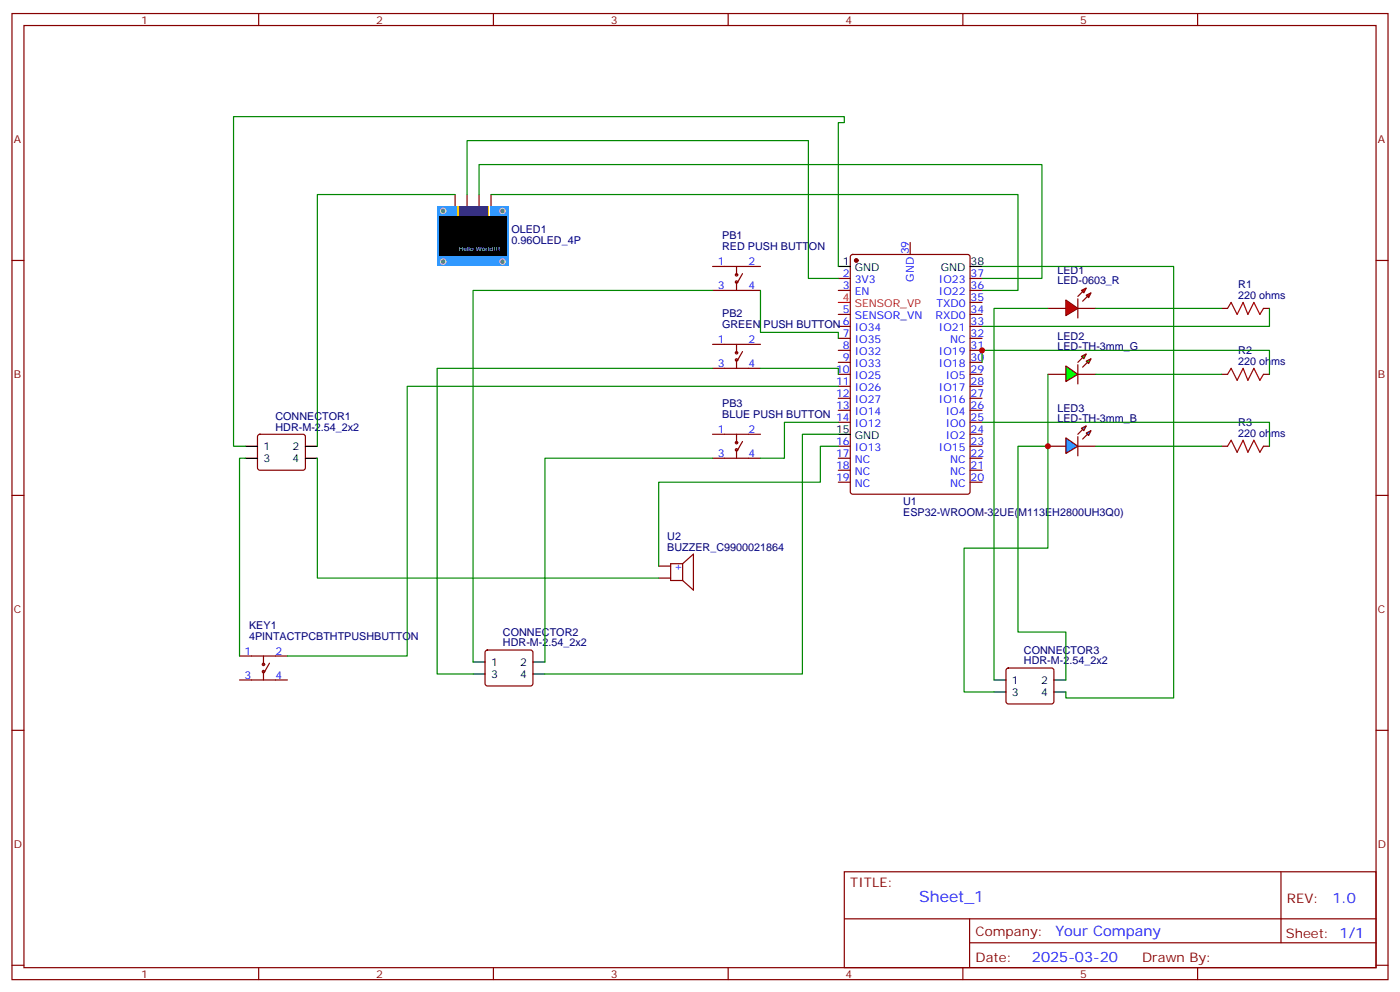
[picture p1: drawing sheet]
<svg xmlns="http://www.w3.org/2000/svg" width="412mm" height="292mm" viewBox="0 0 412 292" stroke-linecap="round" stroke-linejoin="round" font-family="sans-serif">
<g fill="none" stroke="#870000" stroke-width=".35">
<path d="M3.5 4h405.4v284.3h-405.4zM7.1 7.5h398.2v277.3h-398.2zM76.2 4v3.5M145.3 4v3.5M214.5 4v3.5M283.6 4v3.5M352.8 4v3.5M3.5 76.7h3.6M250.7 75.1l.5-.2h33.8l.7 .4 .1 69.4-.5 .7-34.1 .1-.7-.5v-69.4zM268.1 71.4v3.5M405.3 76.7h3.6M246.9 82h3.6"/>
<path d="M246.9 85.5h3.6M246.9 92.5h3.6M246.9 96.1h3.6M246.9 99.6h3.6M285.8 82h3.5M285.8 85.5h3.5M285.8 92.5h3.5M285.8 96.1h3.5M285.8 99.6h3.5M285.8 89h3.5M246.9 103.1h3.6M246.9 106.6h3.6"/>
<path d="M246.9 110.2h3.6M246.9 113.7h3.6M246.9 117.2h3.6M285.8 103.1h3.5M285.8 106.6h3.5M285.8 110.2h3.5M285.8 113.7h3.5M285.8 117.2h3.5M246.9 120.8h3.6M246.9 124.3h3.6M246.9 131.3h3.6M246.9 134.9h3.6"/>
<path d="M246.9 138.4h3.6M285.8 120.8h3.5M285.8 124.3h3.5M285.8 131.3h3.5M285.8 134.9h3.5M285.8 138.4h3.5M285.8 127.8h3.5M3.5 145.8h3.6M246.9 141.9h3.6M285.8 141.9h3.5M405.3 145.8h3.6M194 170.1h3.6"/>
<path d="M194 166.6h3.6M201.1 165.9h-3.5v5h3.5M201.1 165.9v5M201.1 165.9l3.2-2.8v10.6l-3.2-2.8M3.5 214.9h3.6M405.3 214.9h3.6M248.7 256.6h156.6v28.2h-156.6zM377.3 256.6v20.9M248.7 270.4h156.5M285.6 277.5h119.6M285.6 270.4v14.1M3.5 284.1h3.6"/>
<path d="M76.2 284.8v3.5M145.3 284.8v3.5M214.5 284.8v3.5M283.6 284.8v3.5M352.8 284.8v3.5M405.3 284.1h3.6"/>
</g>
<circle cx="252.2" cy="76.7" r=".53" fill="#870000" stroke="#870000" stroke-width=".35"/>
<path d="M246.9 78.4h3.6M285.8 78.4h3.5M246.9 127.8h3.6" fill="none" stroke="#000" stroke-width=".35"/>
<path d="M246.9 89h3.6" fill="none" stroke="#f00" stroke-width=".35"/>
<g fill="#f00" stroke="#870000" stroke-width=".35">
<path d="M314 88.3l3.5 2.5-3.5 2.1z"/>
<path d="M317.5 87.9v5.7z"/>
</g>
<g fill="#870000" stroke="#870000" stroke-width=".35">
<path d="M317.5 87.2l1.4-1.4z"/>
<path d="M318.9 88.7l1.4-1.5z"/>
</g>
<g fill="#f00" stroke="#870000" stroke-width=".35">
<path d="M318.6 85.5l1.4-.7-.7 1.4z"/>
<path d="M320 86.9l1.4-.7-.7 1.4z"/>
</g>
<path d="M308.7 90.8h5.3M317.5 90.8h5.3" fill="none" stroke="#870000" stroke-width=".35"/>
<path d="M314 107.7l3.5 2.5-3.5 2.1z" fill="#0f0" stroke="#870000" stroke-width=".35"/>
<path d="M317.5 107.4v5.6z" fill="#f00" stroke="#870000" stroke-width=".35"/>
<g fill="#870000" stroke="#870000" stroke-width=".35">
<path d="M317.5 106.6l1.4-1.4z"/>
<path d="M320.3 106.6l-1.4 1.5z"/>
</g>
<g fill="#0f0" stroke="#870000" stroke-width=".35">
<path d="M318.6 104.9l1.4-.7-.7 1.4z"/>
<path d="M320 106.3l1.4-.7-.7 1.4z"/>
</g>
<path d="M308.7 110.2h5.3M317.5 110.2h5.3M308.7 131.3h5.3M317.5 131.3h5.3" fill="none" stroke="#870000" stroke-width=".35"/>
<g fill="#09f" stroke="#870000" stroke-width=".35">
<path d="M320 127.5l1.4-.7-.7 1.4z"/>
<path d="M318.6 126l1.4-.7-.7 1.5z"/>
</g>
<g fill="#870000" stroke="#870000" stroke-width=".35">
<path d="M318.9 129.2l1.4-1.4z"/>
<path d="M317.5 127.8l1.4-1.4z"/>
</g>
<path d="M317.5 128.5v5.7z" fill="#f00" stroke="#870000" stroke-width=".35"/>
<path d="M314 128.9l3.5 2.4-3.5 2.2z" fill="#09f" stroke="#870000" stroke-width=".35"/>
<path d="M134.1 57.3v3.5M137.6 57.3v3.5M141.1 57.3v3.5M144.6 57.3v3.5" fill="none" stroke="#870000" stroke-width=".35"/>
<path d="M128.8 60.8h21.1v17.6h-21.1z" fill="#39f"/>
<g fill="#666" stroke="#ccc" stroke-width=".35">
<circle cx="148" cy="62.1" r=".81"/>
<circle cx="130.5" cy="62.1" r=".81"/>
<circle cx="148" cy="77" r=".81"/>
<circle cx="130.5" cy="77" r=".81"/>
</g>
<path d="M134.6 60.8h9.5v2.8h-9.5z" fill="#fff"/>
<g fill="#fc0">
<path d="M143.6 60.8h.4v2.8h-.4z"/>
<path d="M134.7 60.8h.4v2.8h-.4z"/>
</g>
<path d="M135.2 60.8h8.3v2.8h-8.3z" fill="#333"/>
<path d="M129.5 63.6h19.7v11.6h-19.7z" fill="#000"/>
<g fill="none" stroke="#870000" stroke-width=".35">
<path d="M209.9 78.4h14.1M217 78.4v2.5M209.9 85.5h14.1M217 83v2.5M218.7 80.5l-1.4 2.5M359.8 90.8h1.8M372.2 90.8h1.7M209.9 108.4h14.1M209.9 101.4h14.1M217 101.4v2.4M217 105.9v2.5M218.7 103.5l-1.4 2.4"/>
<path d="M359.8 110.2h1.8M372.2 110.2h1.7M76.1 128l.5-.2h12.7l.5 .2 .2 .5-.1 9.5-.6 .4-13-.1-.5-.6v-9.2zM209.9 134.9h14.1M209.9 127.8h14.1M217 127.8v2.5M217 132.4v2.5M218.7 129.9l-1.4 2.5M359.8 131.3h1.8M372.2 131.3h1.7M70.6 193.1h14.1M77.6 193.1v2.4"/>
<path d="M77.6 197.7v2.4M79.4 195.2l-1.4 2.5M143.1 191.5l.5-.2h12.7l.5 .2 .2 .5-.1 9.5-.6 .4-13-.1-.4-.6v-9.2zM296.6 196.8l.4-.2h12.7l.5 .2 .2 .5v9.5l-.7 .4-12.9-.1-.5-.6v-9.2zM70.6 200.1h14.1"/>
<circle cx="217" cy="80.9" r=".35"/>
<circle cx="217" cy="83" r=".35"/>
<circle cx="217" cy="103.8" r=".35"/>
<circle cx="217" cy="105.9" r=".35"/>
<circle cx="217" cy="130.3" r=".35"/>
<circle cx="217" cy="132.4" r=".35"/>
<circle cx="77.6" cy="197.7" r=".35"/>
<circle cx="77.6" cy="195.5" r=".35"/>
</g>
<path d="M72.3 131.3h3.5M72.3 134.9h3.5M90 131.3h3.5M90 134.9h3.5M139.3 194.8h3.6M139.3 198.4h3.6M157 194.8h3.5M157 198.4h3.5M292.8 200.1h3.5M292.8 203.7h3.5M310.4 200.1h3.6M310.4 203.7h3.6" fill="none" stroke="#000" stroke-width=".35"/>
<g fill="none" stroke="#008700" stroke-width=".35">
<path d="M134.1 57.3h-40.6v74M137.6 57.3v-15.9h100.5v40.6h8.8M141.1 57.3v-8.9h165.8v33.6h-17.6M144.6 57.3h155.3v28.2h-10.6M246.9 78.4v-42.3h1.8v-1.8h-179.9v97h3.5M289.3 78.4h56.4v127h-31.7v-1.7M209.9 85.5h-70.6v109.3M224 85.5v12.3h22.9v1.8M308.7 90.8h-15.9v109.3M322.8 90.8h37M373.9 90.8v5.3h-84.6M209.9 108.4h-81.1v90h10.5"/>
<path d="M224 108.4h22.9v1.8M246.9 113.7h-127v79.4h-35.2M289.3 106.6v-3.5h84.6v7.1M308.7 110.2v51.1h-24.7v42.4h8.8M322.8 110.2h37M72.3 134.9h-1.7v58.2M93.5 134.9v35.2h100.5M209.9 134.9h-49.4v59.9M246.9 127.8h-10.5v70.6h-75.9M246.9 124.3h-15.8v10.6h-7.1M246.9 131.3h-5.2v10.6h-47.7v24.7M289.3 124.3h84.6v7"/>
<path d="M308.7 131.3h-8.8v54.7h14.1v14.1M322.8 131.3h37"/>
</g>
<path d="M361.6 90.8l1.1-1.8 1.7 3.5 1.8-3.5 1.4 3.5 1.8-3.5 1.7 3.5 1.1-1.7M361.6 110.2l1.1-1.8 1.7 3.5 1.8-3.5 1.4 3.5 1.8-3.5 1.7 3.5 1.1-1.7M361.6 131.3l1.1-1.7 1.7 3.5 1.8-3.5 1.4 3.5 1.8-3.5 1.7 3.5 1.1-1.8" fill="none" stroke="#a10000" stroke-width=".35"/>
<g fill="#c00">
<circle cx="308.7" cy="131.3" r=".88"/>
<circle cx="289.3" cy="103.1" r=".88"/>
</g>
<text font-size="4.6" fill="#00f" x="270.8" y="265.6">Sheet_1</text>
<g font-size="4.2" fill="#00f">
<text x="392.5" y="265.8">1.0</text>
<text x="310.9" y="275.4">Your Company</text>
<text x="304" y="283.2">2025-03-20</text>
</g>
<g font-size="3.9" fill="#800">
<text x="250.5" y="261.2">TITLE:</text>
<text x="379.1" y="265.8">REV:</text>
<text x="287.4" y="275.4">Company:</text>
<text x="378.7" y="276">Sheet: 1/1</text>
<text x="287.4" y="283">Date:</text>
<text x="336.4" y="283.1">Drawn By:</text>
</g>
<g font-size="3.2" fill="#800">
<text x="41.6" y="7">1</text>
<text x="110.8" y="7">2</text>
<text x="179.9" y="7">3</text>
<text x="249.1" y="7">4</text>
<text x="318.2" y="7">5</text>
<text x="4.1" y="42.1">A</text>
<text x="405.9" y="42.1">A</text>
<text x="4.1" y="111.2">B</text>
<text x="405.9" y="111.2">B</text>
<text x="4.1" y="180.4">C</text>
<text x="405.9" y="180.4">C</text>
<text x="4.1" y="249.5">D</text>
<text x="405.9" y="249.5">D</text>
<text x="41.6" y="287.8">1</text>
<text x="110.8" y="287.8">2</text>
<text x="179.9" y="287.8">3</text>
<text x="249.1" y="287.8">4</text>
<text x="318.2" y="287.8">5</text>
</g>
<g font-size="3.2" fill="#000080">
<text x="150.6" y="71.9">0.96OLED_4P</text>
<text x="150.6" y="68.7">OLED1</text>
<text x="212.7" y="70.5">PB1</text>
<text x="212.7" y="73.6">RED PUSH BUTTON</text>
<text x="311.5" y="83.7">LED-0603_R</text>
<text x="311.5" y="80.6">LED1</text>
<text x="364.8" y="87.9">220 ohms</text>
<text x="364.8" y="84.9">R1</text>
<text x="212.7" y="93.4">PB2</text>
<text x="212.7" y="96.5">GREEN PUSH BUTTON 6</text>
<text x="311.5" y="100">LED2</text>
<text x="311.5" y="103.1">LED-TH-3mm_G</text>
<text x="364.8" y="107.4">220 ohms</text>
<text x="364.8" y="104.3">R2</text>
<text x="212.7" y="119.9">PB3</text>
<text x="81.1" y="123.7">CONNECTOR1</text>
<text x="212.7" y="123">BLUE PUSH BUTTON</text>
<text x="311.5" y="124.3">LED-TH-3mm_B</text>
<text x="311.5" y="121.1">LED3</text>
<text x="364.8" y="125.4">R3</text>
<text x="81.1" y="126.8">HDR-M-2.54_2x2</text>
<text x="364.8" y="128.5">220 ohms</text>
<text x="266.1" y="148.6">U1</text>
<text x="266.1" y="151.7">ESP32-WROOM-32UE(M113EH2800UH3Q0)</text>
<text x="196.6" y="158.9">U2</text>
<text x="196.6" y="162">BUZZER_C9900021864</text>
<text x="73.4" y="185.1">KEY1</text>
<text x="73.4" y="188.2">4PINTACTPCBTHTPUSHBUTTON</text>
<text x="148.2" y="190.3">HDR-M-2.54_2x2</text>
<text x="148.2" y="187.2">CONNECTOR2</text>
<text x="301.6" y="195.5">HDR-M-2.54_2x2</text>
<text x="301.6" y="192.4">CONNECTOR3</text>
</g>
<g font-size="3.2" fill="#00f">
<text x="267.8" y="74.9" transform="rotate(-90 267.8 74.9)">39</text>
<text x="211.4" y="78.1">1</text>
<text x="220.5" y="78.1">2</text>
<text x="248.3" y="81.6">2</text>
<text x="251.8" y="83.4">3V3</text>
<text x="269.2" y="82.9" transform="rotate(-90 269.2 82.9)">GND</text>
<text x="276.6" y="83.4">IO23</text>
<text x="285.9" y="81.6">37</text>
<text x="211.4" y="85.1">3</text>
<text x="220.5" y="85.1">4</text>
<text x="248.3" y="85.1">3</text>
<text x="251.8" y="86.9">EN</text>
<text x="276.6" y="86.9">IO22</text>
<text x="285.9" y="88.7">35</text>
<text x="285.9" y="85.1">36</text>
<text x="248.3" y="92.2">5</text>
<text x="251.8" y="93.9">SENSOR_VN</text>
<text x="275.6" y="93.9">RXD0</text>
<text x="275.9" y="90.4">TXD0</text>
<text x="285.9" y="95.7">33</text>
<text x="285.9" y="92.2">34</text>
<text x="211.4" y="101">1</text>
<text x="220.5" y="101">2</text>
<text x="248.3" y="99.2">7</text>
<text x="251.8" y="97.5">IO34</text>
<text x="251.8" y="101">IO35</text>
<text x="276.6" y="97.5">IO21</text>
<text x="279.9" y="101">NC</text>
<text x="285.9" y="99.2">32</text>
<text x="248.3" y="102.8">8</text>
<text x="248.3" y="106.3">9</text>
<text x="251.8" y="104.5">IO32</text>
<text x="276.6" y="104.5">IO19</text>
<text x="285.9" y="106.3">30</text>
<text x="285.9" y="102.8">31</text>
<text x="211.4" y="108.1">3</text>
<text x="220.5" y="108.1">4</text>
<text x="246.3" y="109.8">10</text>
<text x="246.3" y="113.3">11</text>
<text x="251.8" y="108.1">IO33</text>
<text x="251.8" y="111.6">IO25</text>
<text x="276.6" y="108.1">IO18</text>
<text x="278.6" y="111.6">IO5</text>
<text x="285.9" y="113.3">28</text>
<text x="285.9" y="109.8">29</text>
<text x="246.3" y="116.9">12</text>
<text x="251.8" y="115.1">IO26</text>
<text x="251.8" y="118.6">IO27</text>
<text x="276.6" y="118.6">IO16</text>
<text x="276.6" y="115.1">IO17</text>
<text x="285.9" y="116.9">27</text>
<text x="246.3" y="120.4">13</text>
<text x="246.3" y="123.9">14</text>
<text x="251.8" y="122.2">IO14</text>
<text x="251.8" y="125.7">IO12</text>
<text x="278.6" y="125.7">IO0</text>
<text x="278.6" y="122.2">IO4</text>
<text x="285.9" y="123.9">25</text>
<text x="285.9" y="120.4">26</text>
<text x="211.4" y="127.5">1</text>
<text x="220.5" y="127.5">2</text>
<text x="246.3" y="131">16</text>
<text x="278.6" y="129.2">IO2</text>
<text x="285.9" y="131">23</text>
<text x="285.9" y="127.5">24</text>
<text x="211.4" y="134.5">3</text>
<text x="220.5" y="134.5">4</text>
<text x="246.3" y="134.5">17</text>
<text x="251.8" y="132.8">IO13</text>
<text x="251.8" y="136.3">NC</text>
<text x="276.6" y="132.8">IO15</text>
<text x="279.9" y="136.3">NC</text>
<text x="285.9" y="134.5">22</text>
<text x="246.3" y="138">18</text>
<text x="246.3" y="141.6">19</text>
<text x="251.8" y="139.8">NC</text>
<text x="251.8" y="143.3">NC</text>
<text x="279.9" y="143.3">NC</text>
<text x="279.9" y="139.8">NC</text>
<text x="285.9" y="141.6">20</text>
<text x="285.9" y="138">21</text>
<text x="198.6" y="167.7">+</text>
<text x="72.1" y="192.7">1</text>
<text x="81.1" y="192.7">2</text>
<text x="72.1" y="199.8">3</text>
<text x="81.1" y="199.8">4</text>
</g>
<g font-size="3.2">
<text x="248.3" y="78.1">1</text>
<text x="251.8" y="79.8">GND</text>
<text x="277.2" y="79.8">GND</text>
<text x="285.9" y="78.1">38</text>
<text x="246.3" y="127.5">15</text>
<text x="251.8" y="129.2">GND</text>
<text x="77.6" y="132.4">1</text>
<text x="77.6" y="135.9">3</text>
<text x="86.2" y="132.4">2</text>
<text x="86.2" y="135.9">4</text>
<text x="144.6" y="195.9">1</text>
<text x="153.2" y="195.9">2</text>
<text x="144.6" y="199.4">3</text>
<text x="153.2" y="199.4">4</text>
<text x="298.1" y="201.2">1</text>
<text x="306.7" y="201.2">2</text>
<text x="298.1" y="204.7">3</text>
<text x="306.7" y="204.7">4</text>
</g>
<g font-size="3.2" fill="#f00">
<text x="248.3" y="88.7">4</text>
<text x="251.8" y="90.4">SENSOR_VP</text>
</g>
<text font-size="1.8" fill="#fff" x="135.2" y="73.8">Hello World!!!</text>
</svg>
